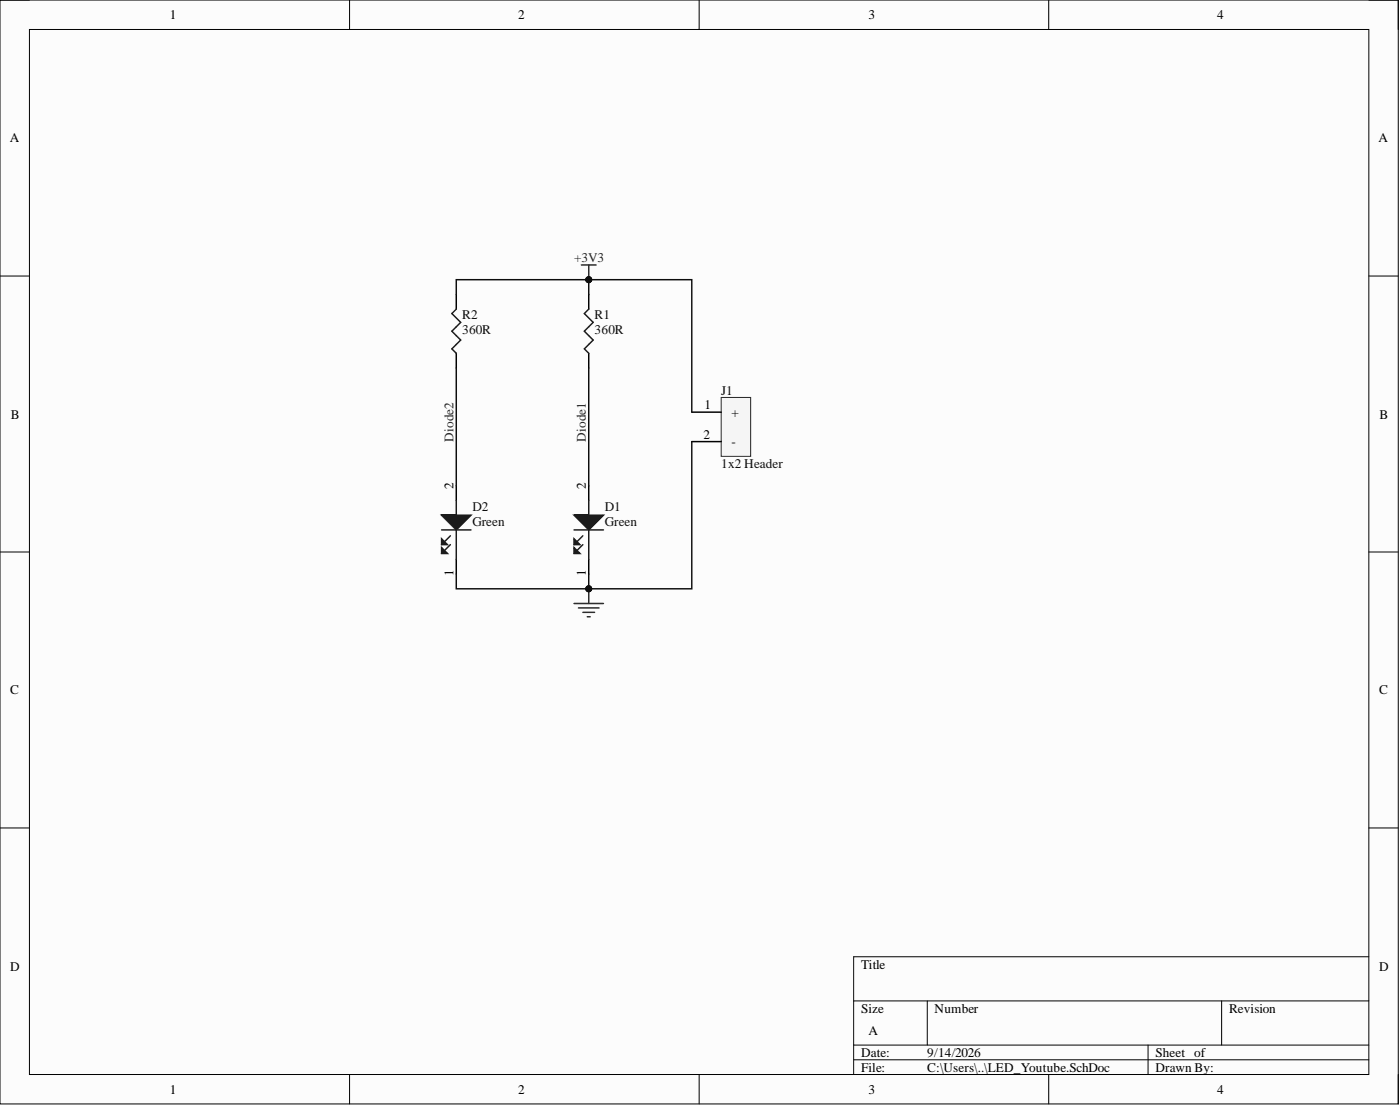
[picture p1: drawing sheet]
<svg xmlns="http://www.w3.org/2000/svg" width="241mm" height="190mm" viewBox="0 0 241 190" stroke-linecap="round" stroke-linejoin="round" font-family="sans-serif">
<path d="M0 0h241v190.1h-241z" fill-rule="evenodd" fill="#fcfcfc"/>
<path d="M0 0h241v190.1h-241z" fill="none" stroke="#000" stroke-width=".17"/>
<path d="M5.1 5.1h230.8v180h-230.8z" fill-rule="evenodd" fill="#fcfcfc"/>
<g fill="none" stroke="#000" stroke-width=".17">
<path d="M0 0h5.1M5.1 5.1h230.8v180h-230.8zM60.3 0v5.1M120.5 0v5.1M180.8 0v5.1M235.9 0h5.1v5.1M0 47.5h5.1M235.9 47.5h5.1M0 95.1h5.1M235.9 95.1h5.1M0 142.6h5.1M235.9 142.6h5.1"/>
<path d="M147.1 172.4h88.8M159.8 172.4v7.6M210.6 172.4v7.6M235.9 164.8h-88.8v20.3M60.3 185.1v5M120.5 185.1v5M147.1 180h88.8M147.1 182.5h88.8M180.8 185.1v5M197.9 180v5.1M241 185.1v5"/>
</g>
<path d="M124.3 68.5h5.1v10.1h-5.1z" fill-rule="evenodd" fill="#f5f5f5"/>
<path d="M124.3 68.5h5.1v10.1h-5.1z" fill="none" stroke="#262626" stroke-width=".17"/>
<path d="M101.5 50.7v2.5M101.5 60.9v2.5M119.2 71h5.1M119.2 76.1h5.1M101.5 83.7v2.5M101.5 96.3v2.6" fill="none" stroke="#000" stroke-width=".25"/>
<path d="M101.5 53.2l-.8 .8 1.5 1.5-1.5 1.5 1.5 1.6-1.5 1.5 .8 .8M98.9 91.3h5.1M100.5 92.3l-1.6 1.5M101.5 86.2v2.5M101.5 91.3v5" fill="none" stroke="#1c1c1c" stroke-width=".25"/>
<path d="M98.9 88.7h5.1l-2.5 2.6-2.6-2.6h2.6z" fill-rule="evenodd" fill="#1c1c1c"/>
<path d="M98.9 88.7h5.1l-2.5 2.6-2.6-2.6h2.6z" fill="none" stroke="#1c1c1c" stroke-width=".25"/>
<path d="M98.9 92.8l1.1 1h-1.1z" fill="#1c1c1c"/>
<path d="M98.9 92.8l1.1 1h-1.1zM100.5 93.8l-1.6 1.5" fill="none" stroke="#1c1c1c" stroke-width=".25"/>
<path d="M98.9 94.3l1.1 1h-1.1z" fill="#1c1c1c"/>
<path d="M98.9 94.3l1.1 1h-1.1z" fill="none" stroke="#1c1c1c" stroke-width=".25"/>
<path d="M101.5 63.4v20.3M119.2 76.1v25.3h-17.7v-2.5" fill="none" stroke="#0e0e0e" stroke-width=".25"/>
<circle cx="101.5" cy="101.4" r=".51" fill="#0e0e0e"/>
<circle cx="101.5" cy="101.4" r=".51" fill="none" stroke="#0e0e0e" stroke-width=".17"/>
<path d="M101.5 50.7v-2.5h17.7v22.8" fill="none" stroke="#0e0e0e" stroke-width=".25"/>
<circle cx="101.5" cy="48.2" r=".51" fill="#0e0e0e"/>
<circle cx="101.5" cy="48.2" r=".51" fill="none" stroke="#0e0e0e" stroke-width=".17"/>
<path d="M98.9 104h5.1M99.7 104.7h3.6M100.5 105.5h2M101.2 106.2h.5M101.5 101.4v2.6" fill="none" stroke="#262626" stroke-width=".25"/>
<circle cx="101.5" cy="101.4" r=".51" fill="#0e0e0e"/>
<circle cx="101.5" cy="101.4" r=".51" fill="none" stroke="#0e0e0e" stroke-width=".17"/>
<path d="M100.2 45.6h2.5M101.5 45.6v2.6" fill="none" stroke="#262626" stroke-width=".25"/>
<circle cx="101.5" cy="48.2" r=".51" fill="#0e0e0e"/>
<circle cx="101.5" cy="48.2" r=".51" fill="none" stroke="#0e0e0e" stroke-width=".17"/>
<path d="M78.6 83.7v2.5M78.6 96.3v2.6" fill="none" stroke="#000" stroke-width=".25"/>
<path d="M76.1 91.3h5.1M77.6 92.3l-1.5 1.5M78.6 86.2v2.5M78.6 91.3v5" fill="none" stroke="#1c1c1c" stroke-width=".25"/>
<path d="M76.1 88.7h5.1l-2.6 2.6-2.5-2.6h2.5z" fill-rule="evenodd" fill="#1c1c1c"/>
<path d="M76.1 88.7h5.1l-2.6 2.6-2.5-2.6h2.5z" fill="none" stroke="#1c1c1c" stroke-width=".25"/>
<path d="M76.1 92.8l1 1h-1z" fill="#1c1c1c"/>
<path d="M76.1 92.8l1 1h-1zM77.6 93.8l-1.5 1.5" fill="none" stroke="#1c1c1c" stroke-width=".25"/>
<path d="M76.1 94.3l1 1h-1z" fill="#1c1c1c"/>
<path d="M78.6 53.2l-.7 .8 1.5 1.5-1.5 1.5 1.5 1.6-1.5 1.5 .7 .8M76.1 94.3l1 1h-1z" fill="none" stroke="#1c1c1c" stroke-width=".25"/>
<path d="M78.6 50.7v2.5M78.6 60.9v2.5" fill="none" stroke="#000" stroke-width=".25"/>
<path d="M101.5 48.2h-22.9v2.5M78.6 63.4v20.3" fill="none" stroke="#0e0e0e" stroke-width=".25"/>
<circle cx="101.5" cy="48.2" r=".51" fill="#0e0e0e"/>
<circle cx="101.5" cy="48.2" r=".51" fill="none" stroke="#0e0e0e" stroke-width=".17"/>
<path d="M78.6 98.9v2.5h22.9" fill="none" stroke="#0e0e0e" stroke-width=".25"/>
<circle cx="101.5" cy="101.4" r=".51" fill="#0e0e0e"/>
<circle cx="101.5" cy="101.4" r=".51" fill="none" stroke="#0e0e0e" stroke-width=".17"/>
<g font-size="2.3">
<text x="29.3" y="3.3">1</text>
<text x="89.3" y="3.3">2</text>
<text x="149.7" y="3.3">3</text>
<text x="209.8" y="3.3">4</text>
<text x="1.7" y="24.5">A</text>
<text x="237.6" y="24.5">A</text>
<text x="121.4" y="70.5">1</text>
<text x="126.1" y="71.8">+</text>
<text x="1.9" y="72.1">B</text>
<text x="121.3" y="75.6">2</text>
<text x="126.1" y="76.8">-</text>
<text x="237.8" y="72.1">B</text>
<text x="78.1" y="84.2" transform="rotate(-90 78.1 84.2)">2</text>
<text x="101" y="84.2" transform="rotate(-90 101 84.2)">2</text>
<text x="78.1" y="99.2" transform="rotate(-90 78.1 99.2)">1</text>
<text x="101" y="99.2" transform="rotate(-90 101 99.2)">1</text>
<text x="1.8" y="119.6">C</text>
<text x="237.7" y="119.6">C</text>
<text x="1.8" y="167.2">D</text>
<text x="148.4" y="166.8">Title</text>
<text x="237.7" y="167.2">D</text>
<text x="148.4" y="174.4">Size</text>
<text x="149.7" y="178.2">A</text>
<text x="161.1" y="174.4">Number</text>
<text x="211.8" y="174.4">Revision</text>
<text x="148.4" y="182">Date:</text>
<text x="148.4" y="184.6">File:</text>
<text x="159.8" y="182">9/14/2026</text>
<text x="159.8" y="184.6">C:\Users\..\LED_Youtube.SchDoc</text>
<text x="199.1" y="182">Sheet of</text>
<text x="199.1" y="184.6">Drawn By:</text>
<text x="29.3" y="188.4">1</text>
<text x="89.3" y="188.4">2</text>
<text x="149.7" y="188.4">3</text>
<text x="209.8" y="188.4">4</text>
</g>
<g font-size="2.3" fill="#262626">
<text x="98.9" y="45.1">+3V3</text>
<text x="78.1" y="76.1" transform="rotate(-90 78.1 76.1)">Diode2</text>
<text x="101" y="76.1" transform="rotate(-90 101 76.1)">Diode1</text>
</g>
<g font-size="2.3" fill="#0e0e0e">
<text x="79.7" y="55">R2</text>
<text x="79.7" y="57.6">360R</text>
<text x="102.5" y="55">R1</text>
<text x="102.5" y="57.6">360R</text>
<text x="124.3" y="68">J1</text>
<text x="124.3" y="80.6">1x2 Header</text>
<text x="81.4" y="88">D2</text>
<text x="104.3" y="88">D1</text>
<text x="81.4" y="90.5">Green</text>
<text x="104.3" y="90.5">Green</text>
</g>
</svg>
